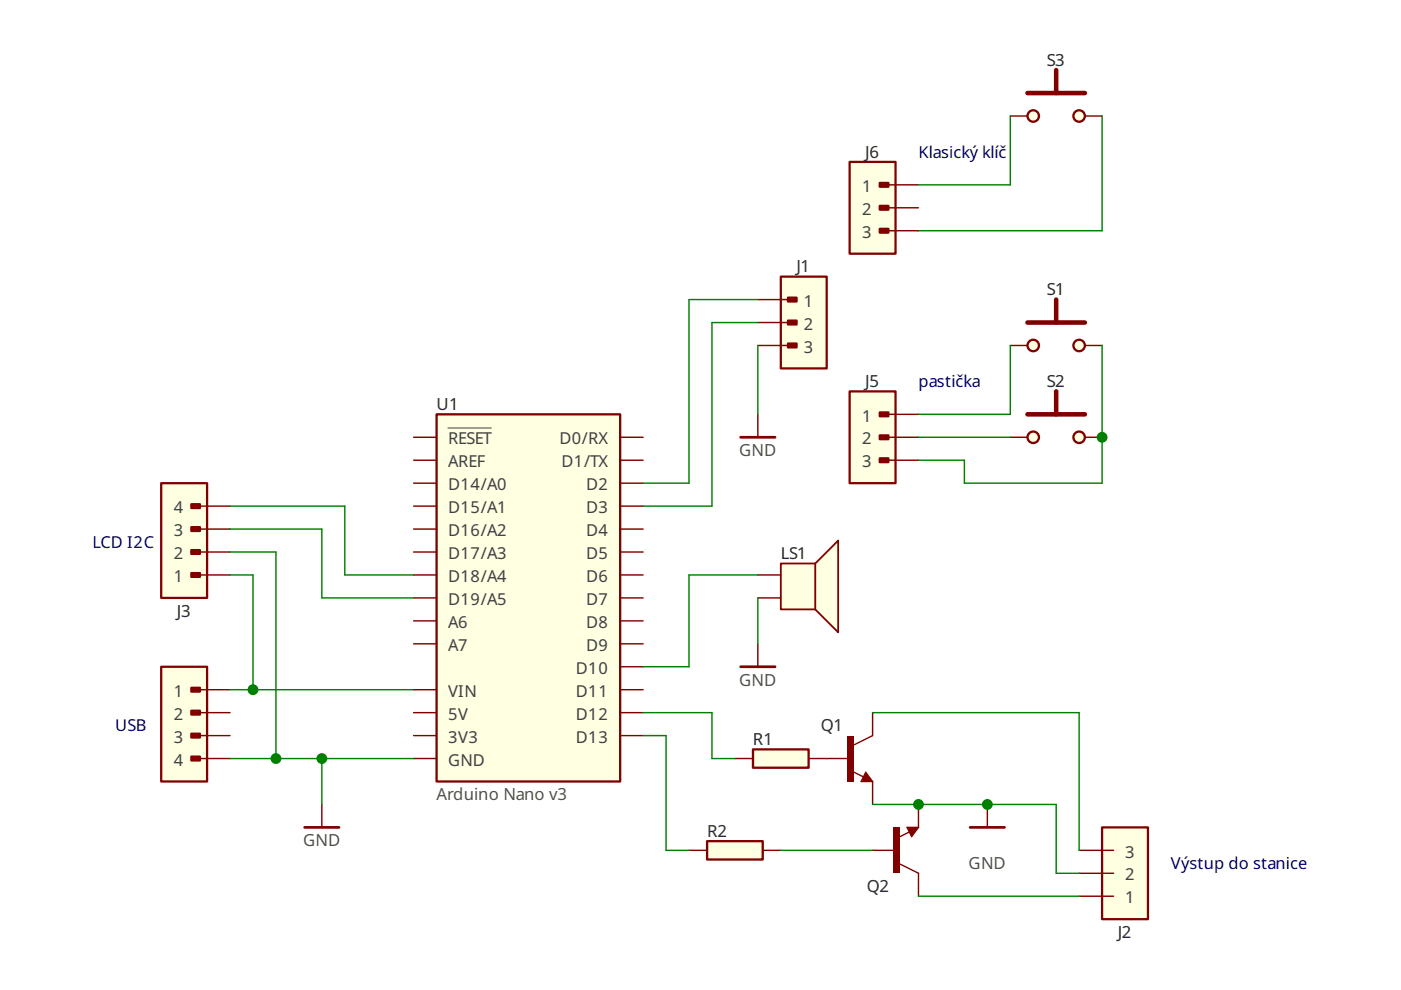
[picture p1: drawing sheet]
<svg xmlns="http://www.w3.org/2000/svg" width="297mm" height="210mm" viewBox="0 0 297 210" stroke-linecap="round" stroke-linejoin="round" font-family="sans-serif">
<path d="M157 92.7h7.3" fill="none" stroke="#800000" stroke-width=".57"/>
<path d="M160.7 87.8v4.9" fill="none" stroke="#800000" stroke-width=".3"/>
<path d="M92.6 87.8h38.9v77.9h-38.9z" fill-rule="evenodd" fill="#ffffe1" stroke="#800000" stroke-width=".49"/>
<g fill="none" stroke="#800000" stroke-width=".3">
<path d="M87.7 97.6h4.9M87.7 92.7h4.9M131.5 97.6h4.9M131.5 92.7h4.9M87.7 112.2h4.9M87.7 107.3h4.9M87.7 117h4.9M87.7 102.4h4.9M131.5 112.2h4.9M131.5 107.3h4.9M131.5 117h4.9M131.5 102.4h4.9"/>
<path d="M87.7 131.6h4.9M87.7 136.5h4.9M87.7 126.8h4.9M87.7 121.9h4.9M131.5 131.6h4.9M131.5 136.5h4.9M131.5 126.8h4.9M131.5 121.9h4.9M87.7 151.1h4.9M87.7 146.2h4.9M87.7 156h4.9M131.5 151.1h4.9"/>
<path d="M131.5 141.4h4.9M131.5 146.2h4.9M131.5 156h4.9M87.7 160.8h4.9"/>
</g>
<path d="M95 90.8h9.1" fill="none" stroke="#404040" stroke-width=".21"/>
<path d="M159.6 158.9h11.8v3.9h-11.8z" fill-rule="evenodd" fill="#ffffe1" stroke="#800000" stroke-width=".49"/>
<path d="M155.8 160.8h3.8M171.4 160.8h3.9" fill="none" stroke="#800000" stroke-width=".3"/>
<g fill="#ffffe1" stroke="#800000" stroke-width=".97">
<path d="M217.8 87.8h12.2z"/>
<path d="M223.9 83v4.8z"/>
</g>
<g fill="#ffffe1" stroke="#800000" stroke-width=".49">
<circle cx="228.8" cy="92.7" r="1.22"/>
<circle cx="219.1" cy="92.7" r="1.22"/>
</g>
<path d="M214.2 92.7h3.6M230 92.7h3.7M209.3 170.6v4.8" fill="none" stroke="#800000" stroke-width=".3"/>
<path d="M205.7 175.4h7.3" fill="none" stroke="#800000" stroke-width=".57"/>
<path d="M165.5 119.5h7.3l4.9-4.9v19.5l-4.9-4.9h-7.3z" fill-rule="evenodd" fill="#ffffe1" stroke="#800000" stroke-width=".38"/>
<path d="M172.8 119.5v9.7" fill="none" stroke="#800000" stroke-width=".38"/>
<path d="M160.7 126.8h4.8M160.7 121.9h4.8" fill="none" stroke="#800000" stroke-width=".3"/>
<path d="M34.2 102.4h9.7v24.4h-9.7z" fill-rule="evenodd" fill="#ffffe1" stroke="#800000" stroke-width=".48"/>
<g fill="#800000" stroke="#800000" stroke-width=".48">
<path d="M40.6 121.5h1.8v.8h-1.8z" fill-rule="evenodd"/>
<path d="M40.6 116.6h1.8v.8h-1.8z" fill-rule="evenodd"/>
<path d="M40.6 111.8h1.8v.8h-1.8z" fill-rule="evenodd"/>
<path d="M40.6 106.9h1.8v.8h-1.8z" fill-rule="evenodd"/>
</g>
<path d="M41.5 112.2h7.3M41.5 117h7.3M41.5 107.3h7.3M41.5 121.9h7.3" fill="none" stroke="#800000" stroke-width=".3"/>
<g fill="#ffffe1" stroke="#800000" stroke-width=".97">
<path d="M217.8 19.7h12.2z"/>
<path d="M223.9 14.9v4.8z"/>
</g>
<g fill="#ffffe1" stroke="#800000" stroke-width=".49">
<circle cx="228.8" cy="24.6" r="1.22"/>
<circle cx="219.1" cy="24.6" r="1.22"/>
</g>
<path d="M214.2 24.6h3.6M230 24.6h3.7" fill="none" stroke="#800000" stroke-width=".3"/>
<g fill="#ffffe1" stroke="#800000" stroke-width=".29">
<path d="M181.1 157.9l3.9-1.9z"/>
<path d="M183.5 163.7l1.5 2z"/>
<path d="M182.6 165.7h2.4z"/>
<path d="M183.5 163.7l-.9 2z"/>
<path d="M180.7 163.6l2.4 1.1z"/>
</g>
<g fill="#ffffe1" stroke="#800000" stroke-width=".49">
<path d="M183.1 165.5h1.4z"/>
<path d="M183.5 164.2l1 1.3z"/>
<path d="M183.5 164.2l-.4 1z"/>
<path d="M183.1 165.2h.7z"/>
<path d="M183.5 164.7l.3 .5z"/>
</g>
<path d="M179.7 156h1.4v9.7h-1.4z" fill-rule="evenodd" fill="#800000"/>
<path d="M185 151.1v4.9M175.3 160.8h4.8M185 165.7v4.9" fill="none" stroke="#800000" stroke-width=".3"/>
<path d="M34.2 141.4h9.7v24.3h-9.7z" fill-rule="evenodd" fill="#ffffe1" stroke="#800000" stroke-width=".48"/>
<g fill="#800000" stroke="#800000" stroke-width=".48">
<path d="M40.6 145.8h1.8v.8h-1.8z" fill-rule="evenodd"/>
<path d="M40.6 150.7h1.8v.8h-1.8z" fill-rule="evenodd"/>
<path d="M40.6 155.6h1.8v.8h-1.8z" fill-rule="evenodd"/>
<path d="M40.6 160.4h1.8v.8h-1.8z" fill-rule="evenodd"/>
</g>
<path d="M160.7 136.5v4.9M41.5 156h7.3M41.5 151.1h7.3M41.5 146.2h7.3M41.5 160.8h7.3" fill="none" stroke="#800000" stroke-width=".3"/>
<path d="M157 141.4h7.3" fill="none" stroke="#800000" stroke-width=".57"/>
<g fill="#ffffe1" stroke="#800000" stroke-width=".97">
<path d="M217.8 68.4h12.2z"/>
<path d="M223.9 63.5v4.9z"/>
</g>
<g fill="#ffffe1" stroke="#800000" stroke-width=".49">
<circle cx="228.8" cy="73.3" r="1.22"/>
<circle cx="219.1" cy="73.3" r="1.22"/>
</g>
<path d="M214.2 73.3h3.6M230 73.3h3.7" fill="none" stroke="#800000" stroke-width=".3"/>
<g fill="#ffffe1" stroke="#800000" stroke-width=".29">
<path d="M190.8 183.2l3.9 2z"/>
<path d="M194.7 175.4l-1.4 2z"/>
<path d="M192.3 175.4h2.4z"/>
<path d="M192.3 175.4l1 2z"/>
<path d="M190.5 177.6l2.3-1.2z"/>
</g>
<g fill="#ffffe1" stroke="#800000" stroke-width=".49">
<path d="M192.8 175.7h1.5z"/>
<path d="M194.3 175.7l-1 1.2z"/>
<path d="M192.8 175.9l.5 1z"/>
<path d="M192.8 175.9h.7z"/>
<path d="M193.5 175.9l-.2 .5z"/>
</g>
<path d="M189.4 175.4h1.4v9.8h-1.4z" fill-rule="evenodd" fill="#800000"/>
<path d="M194.7 170.6v4.8M185 180.3h4.9M194.7 185.2v4.8" fill="none" stroke="#800000" stroke-width=".3"/>
<path d="M180.1 83h9.8v19.4h-9.8z" fill-rule="evenodd" fill="#ffffe1" stroke="#800000" stroke-width=".48"/>
<g fill="#800000" stroke="#800000" stroke-width=".48">
<path d="M186.5 87.4h1.9v.9h-1.9z" fill-rule="evenodd"/>
<path d="M186.5 92.3h1.9v.8h-1.9z" fill-rule="evenodd"/>
<path d="M186.5 97.2h1.9v.8h-1.9z" fill-rule="evenodd"/>
</g>
<path d="M187.4 92.7h7.3M187.4 97.6h7.3M187.4 87.8h7.3" fill="none" stroke="#800000" stroke-width=".3"/>
<path d="M149.9 178.3h11.8v3.9h-11.8z" fill-rule="evenodd" fill="#ffffe1" stroke="#800000" stroke-width=".49"/>
<path d="M146.1 180.3h3.8M161.7 180.3h3.8" fill="none" stroke="#800000" stroke-width=".3"/>
<path d="M233.7 175.4h9.7v19.5h-9.7z" fill-rule="evenodd" fill="#ffffe1" stroke="#800000" stroke-width=".48"/>
<path d="M228.8 180.3h7.3M228.8 190h7.3M228.8 185.2h7.3" fill="none" stroke="#800000" stroke-width=".3"/>
<path d="M165.5 58.7h9.8v19.4h-9.8z" fill-rule="evenodd" fill="#ffffe1" stroke="#800000" stroke-width=".48"/>
<g fill="#800000" stroke="#800000" stroke-width=".48">
<path d="M167.1 63.1h1.8v.8h-1.8z" fill-rule="evenodd"/>
<path d="M167.1 68h1.8v.8h-1.8z" fill-rule="evenodd"/>
<path d="M167.1 72.8h1.8v.9h-1.8z" fill-rule="evenodd"/>
</g>
<path d="M160.7 68.4h7.3M160.7 73.3h7.3M160.7 63.5h7.3" fill="none" stroke="#800000" stroke-width=".3"/>
<path d="M180.1 34.3h9.8v19.5h-9.8z" fill-rule="evenodd" fill="#ffffe1" stroke="#800000" stroke-width=".48"/>
<g fill="#800000" stroke="#800000" stroke-width=".48">
<path d="M186.5 38.8h1.9v.8h-1.9z" fill-rule="evenodd"/>
<path d="M186.5 43.7h1.9v.8h-1.9z" fill-rule="evenodd"/>
<path d="M186.5 48.5h1.9v.8h-1.9z" fill-rule="evenodd"/>
</g>
<path d="M187.4 39.2h7.3M187.4 44.1h7.3M187.4 48.9h7.3M68.2 170.6v4.8" fill="none" stroke="#800000" stroke-width=".3"/>
<path d="M64.6 175.4h7.3" fill="none" stroke="#800000" stroke-width=".57"/>
<g fill="none" stroke="#008000" stroke-width=".3">
<path d="M214.2 24.6v14.6h-19.5M233.7 24.6v24.3h-39M160.7 63.5h-14.6v38.9h-9.7M160.7 73.3v14.5M160.7 68.4h-9.8v38.9h-14.5M214.2 73.3v14.5h-19.5M233.7 73.3v29.1h-29.2v-4.8h-9.8M194.7 92.7h19.5M214.2 92.7h.1M48.8 107.3h24.3v14.6h14.6M48.8 117h9.7v43.8M48.8 112.2h19.4v14.6h19.5"/>
<path d="M48.8 121.9h4.8v24.3M160.7 126.8v9.7M160.7 121.9h-14.6v19.5h-9.7M48.8 146.2h38.9M136.4 151.1h14.5v9.7h4.9M136.4 156h4.8v24.3h4.9M185 151.1h43.8v29.2M48.8 160.8h38.9M68.2 160.8v9.8M175.3 160.8h.1M185 170.6h38.9v14.6h4.9M194.7 170.6h.1"/>
<path d="M165.5 180.3h19.5M194.7 190h34.1"/>
</g>
<g fill="#008000">
<circle cx="209.3" cy="170.6" r="1.15"/>
<circle cx="233.7" cy="92.7" r="1.15"/>
<circle cx="58.5" cy="160.8" r="1.15"/>
<circle cx="68.2" cy="160.8" r="1.15"/>
<circle cx="53.6" cy="146.2" r="1.15"/>
<circle cx="194.7" cy="170.6" r="1.15"/>
</g>
<g font-size="3.5" fill="#202020">
<text x="221.9" y="14">S3</text>
<text x="183.5" y="33.4">J6</text>
<text x="168.9" y="57.8">J1</text>
<text x="221.9" y="62.6">S1</text>
<text x="183.5" y="82.1">J5</text>
<text x="221.9" y="82.1">S2</text>
<text x="92.6" y="87">U1</text>
<text x="165.5" y="118.6">LS1</text>
<text x="37.5" y="130.8">J3</text>
<text x="174.1" y="155.1">Q1</text>
<text x="159.6" y="158">R1</text>
<text x="149.9" y="177.5">R2</text>
<text x="183.8" y="189.1">Q2</text>
<text x="237" y="198.9">J2</text>
</g>
<g font-size="3.5" fill="#000080">
<text x="194.7" y="33.5">Klasický klíč</text>
<text x="194.7" y="82.1">pastička</text>
<text x="19.6" y="116.2">LCD I2C</text>
<text x="24.4" y="155.1">USB</text>
<text x="248.3" y="184.3">Výstup do stanice</text>
</g>
<g font-size="3.5" fill="#404040">
<text x="182.8" y="40.7">1</text>
<text x="182.8" y="45.6">2</text>
<text x="182.8" y="50.4">3</text>
<text x="170.4" y="65">1</text>
<text x="170.4" y="69.9">2</text>
<text x="170.4" y="74.8">3</text>
<text x="182.8" y="89.4">1</text>
<text x="95" y="94.2">RESET</text>
<text x="118.6" y="94.2">D0/RX</text>
<text x="182.8" y="94.2">2</text>
<text x="95" y="99.1">AREF</text>
<text x="119" y="99.1">D1/TX</text>
<text x="182.8" y="99.1">3</text>
<text x="95" y="104">D14/A0</text>
<text x="124.3" y="104">D2</text>
<text x="36.9" y="113.7">3</text>
<text x="36.9" y="108.8">4</text>
<text x="95" y="113.7">D16/A2</text>
<text x="95" y="108.8">D15/A1</text>
<text x="124.3" y="108.8">D3</text>
<text x="124.3" y="113.7">D4</text>
<text x="36.9" y="118.6">2</text>
<text x="95" y="118.6">D17/A3</text>
<text x="124.3" y="118.6">D5</text>
<text x="36.9" y="123.4">1</text>
<text x="95" y="123.4">D18/A4</text>
<text x="124.3" y="123.4">D6</text>
<text x="95" y="128.3">D19/A5</text>
<text x="124.3" y="128.3">D7</text>
<text x="95" y="133.2">A6</text>
<text x="124.3" y="133.2">D8</text>
<text x="95" y="138">A7</text>
<text x="122.1" y="142.9">D10</text>
<text x="124.3" y="138">D9</text>
<text x="36.9" y="147.8">1</text>
<text x="95" y="147.8">VIN</text>
<text x="122.1" y="147.8">D11</text>
<text x="36.9" y="152.6">2</text>
<text x="95" y="152.6">5V</text>
<text x="122.1" y="152.6">D12</text>
<text x="36.9" y="157.5">3</text>
<text x="95" y="157.5">3V3</text>
<text x="122.1" y="157.5">D13</text>
<text x="36.9" y="162.4">4</text>
<text x="95" y="162.4">GND</text>
<text x="238.5" y="181.8">3</text>
<text x="238.5" y="191.5">1</text>
<text x="238.5" y="186.7">2</text>
</g>
<g font-size="3.5" fill="#505050">
<text x="156.7" y="96.7">GND</text>
<text x="156.7" y="145.3">GND</text>
<text x="92.6" y="169.7">Arduino Nano v3</text>
<text x="64.3" y="179.4">GND</text>
<text x="205.4" y="184.3">GND</text>
</g>
</svg>
